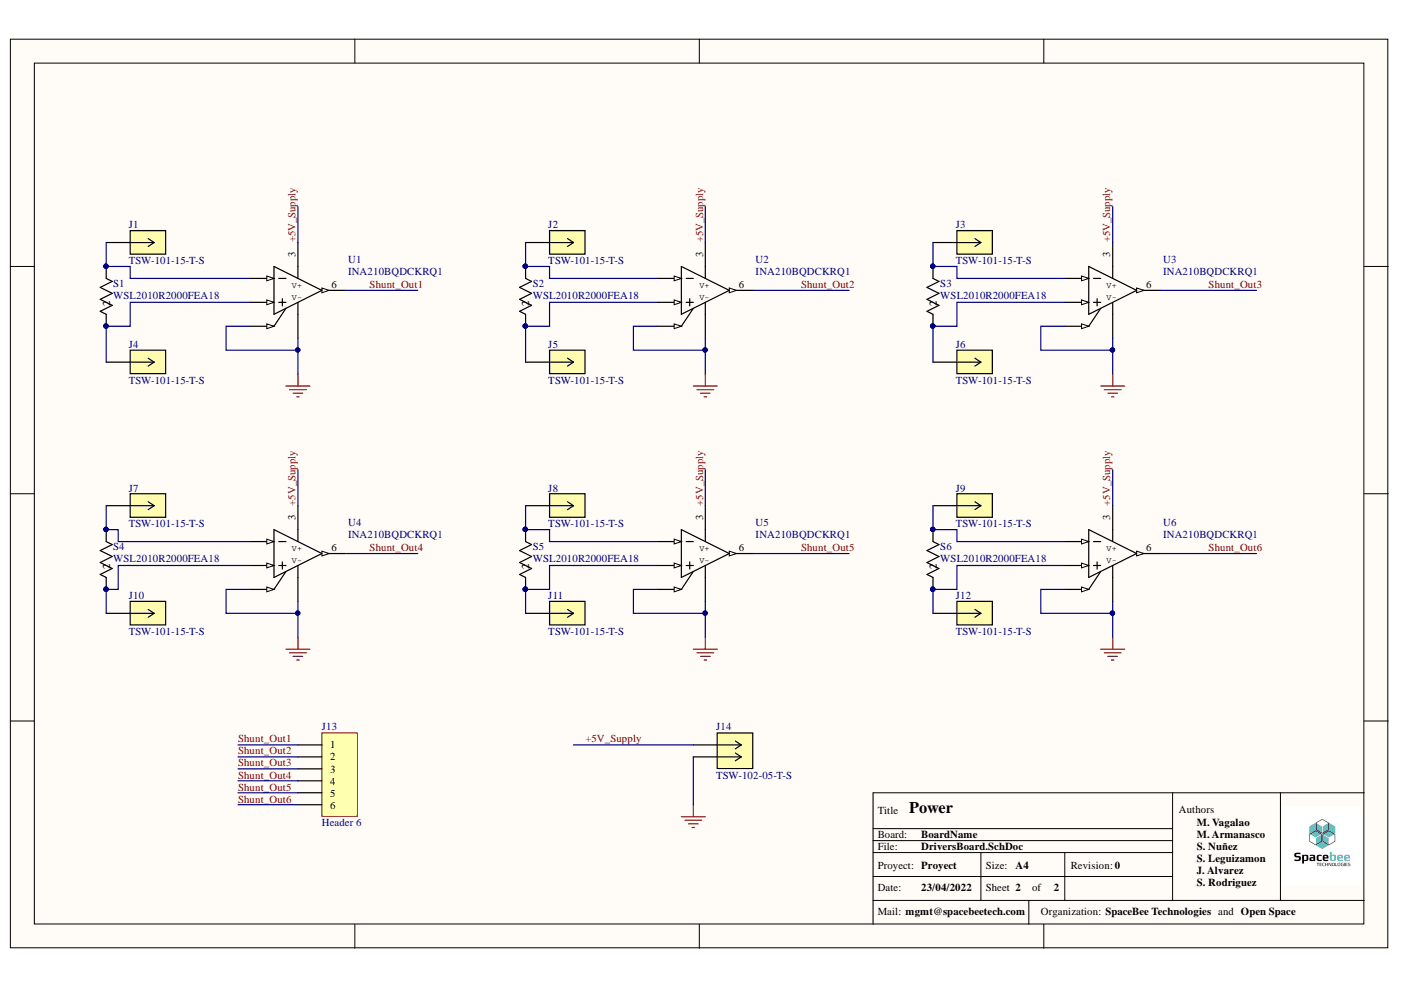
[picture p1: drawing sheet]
# Altium project DriversBoard.PrjPcb
2 sheets, 26 parts. Net scope: global (net labels, ports and power ports of the same name join across sheets).
Board files: DriversBoard.PcbDoc, DriversBoard_Bigger.PcbDoc
Sheets:
  DriversBoard.SchDoc
  DriverConectors.SchDoc

## Sheet DriversBoard.SchDoc: Power
size A4; CompanyName: SpaceBee Technologies; Organization: Open Space; Revision: 0; SheetNumber: 2; SheetTotal: 2; Mail: mgmt@spacebeetech.com; Project: Rovertito

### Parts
J1  TSW-102-05-T-S  [MOLEX_53261-0271]
J2  TSW-102-05-T-S  [MOLEX_53261-0271]
J3  TSW-102-05-T-S  [MOLEX_53261-0271]
J4  TSW-102-05-T-S  [MOLEX_53261-0271]
J5  TSW-102-05-T-S  [MOLEX_53261-0271]
J6  TSW-102-05-T-S  [MOLEX_53261-0271]
J7  Header 6  [MOLEX_532610671]
J8  TSW-102-05-T-S  [MOLEX_53261-0271]
S1  WSL2010R2000FEA18  [RC2010N_VIS]
S2  WSL2010R2000FEA18  [RC2010N_VIS]
S3  WSL2010R2000FEA18  [RC2010N_VIS]
S4  WSL2010R2000FEA18  [RC2010N_VIS]
S5  WSL2010R2000FEA18  [RC2010N_VIS]
S6  WSL2010R2000FEA18  [RC2010N_VIS]
U1  INA210BQDCKRQ1  [DCK0006A_L]
U2  INA210BQDCKRQ1  [DCK0006A_L]
U3  INA210BQDCKRQ1  [DCK0006A_L]
U4  INA210BQDCKRQ1  [DCK0006A_L]
U5  INA210BQDCKRQ1  [DCK0006A_L]
U6  INA210BQDCKRQ1  [DCK0006A_L]

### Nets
GND: J8.2 U1.1(REF) U1.2(GND) U2.1(REF) U2.2(GND) U3.1(REF) U3.2(GND) U4.1(REF) U4.2(GND) U5.1(REF) U5.2(GND) U6.1(REF) U6.2(GND)
+5V_Supply: J8.1 U1.3(V+) U2.3(V+) U3.3(V+) U4.3(V+) U5.3(V+) U6.3(V+)
Shunt_Out1: J7.1 U1.6(OUT)
Shunt_Out2: J7.2 U2.6(OUT)
Shunt_Out3: J7.3 U3.6(OUT)
Shunt_Out4: J7.4 U4.6(OUT)
Shunt_Out5: J7.5 U5.6(OUT)
Shunt_Out6: J7.6 U6.6(OUT)
NetJ1_1: J1.1 S1.1 U1.5(IN-)
NetJ1_2: J1.2 S1.2 U1.4(IN+)
NetJ2_1: J2.1 S2.1 U2.5(IN-)
NetJ2_2: J2.2 S2.2 U2.4(IN+)
NetJ3_1: J3.1 S3.1 U3.5(IN-)
NetJ3_2: J3.2 S3.2 U3.4(IN+)
NetJ4_1: J4.1 S4.1 U4.5(IN-)
NetJ4_2: J4.2 S4.2 U4.4(IN+)
NetJ5_1: J5.1 S5.1 U5.5(IN-)
NetJ5_2: J5.2 S5.2 U5.4(IN+)
NetJ6_1: J6.1 S6.1 U6.5(IN-)
NetJ6_2: J6.2 S6.2 U6.4(IN+)

## Sheet DriverConectors.SchDoc
size A4

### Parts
J9  LSHM-140-02.5-L-DV-A-N-K-TR  [SAMTEC_LSHM-140-02.5-L-DV-A-N-K-TR]
J10  LSHM-140-02.5-L-DV-A-N-K-TR  [SAMTEC_LSHM-140-02.5-L-DV-A-N-K-TR]
J11  LSHM-140-02.5-L-DV-A-N-K-TR  [SAMTEC_LSHM-140-02.5-L-DV-A-N-K-TR]
J12  LSHM-140-02.5-L-DV-A-N-K-TR  [SAMTEC_LSHM-140-02.5-L-DV-A-N-K-TR]
J13  LSHM-140-02.5-L-DV-A-N-K-TR  [SAMTEC_LSHM-140-02.5-L-DV-A-N-K-TR]
J14  LSHM-140-02.5-L-DV-A-N-K-TR  [SAMTEC_LSHM-140-02.5-L-DV-A-N-K-TR]

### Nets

Not connected (* = marked no-connect by the designer): J9 01 02 03 04 05 06 07 08 09 10 11 12 13 14 15 16 17 18 19 20 21 22 23 24 25 26 27 28 29 30 31 32 33 34 35 36 37 38 39 40 41 42 43 44 45 46 47 48 49 50 51 52 53 54 55 56 57 58 59 60 61 62 63 64 65 66 67 68 69 70 71 72 73 74 75 76 77 78 79 80; J10 01 02 03 04 05 06 07 08 09 10 11 12 13 14 15 16 17 18 19 20 21 22 23 24 25 26 27 28 29 30 31 32 33 34 35 36 37 38 39 40 41 42 43 44 45 46 47 48 49 50 51 52 53 54 55 56 57 58 59 60 61 62 63 64 65 66 67 68 69 70 71 72 73 74 75 76 77 78 79 80; J11 01 02 03 04 05 06 07 08 09 10 11 12 13 14 15 16 17 18 19 20 21 22 23 24 25 26 27 28 29 30 31 32 33 34 35 36 37 38 39 40 41 42 43 44 45 46 47 48 49 50 51 52 53 54 55 56 57 58 59 60 61 62 63 64 65 66 67 68 69 70 71 72 73 74 75 76 77 78 79 80; J12 01 02 03 04 05 06 07 08 09 10 11 12 13 14 15 16 17 18 19 20 21 22 23 24 25 26 27 28 29 30 31 32 33 34 35 36 37 38 39 40 41 42 43 44 45 46 47 48 49 50 51 52 53 54 55 56 57 58 59 60 61 62 63 64 65 66 67 68 69 70 71 72 73 74 75 76 77 78 79 80; J13 01 02 03 04 05 06 07 08 09 10 11 12 13 14 15 16 17 18 19 20 21 22 23 24 25 26 27 28 29 30 31 32 33 34 35 36 37 38 39 40 41 42 43 44 45 46 47 48 49 50 51 52 53 54 55 56 57 58 59 60 61 62 63 64 65 66 67 68 69 70 71 72 73 74 75 76 77 78 79 80; J14 01 02 03 04 05 06 07 08 09 10 11 12 13 14 15 16 17 18 19 20 21 22 23 24 25 26 27 28 29 30 31 32 33 34 35 36 37 38 39 40 41 42 43 44 45 46 47 48 49 50 51 52 53 54 55 56 57 58 59 60 61 62 63 64 65 66 67 68 69 70 71 72 73 74 75 76 77 78 79 80
